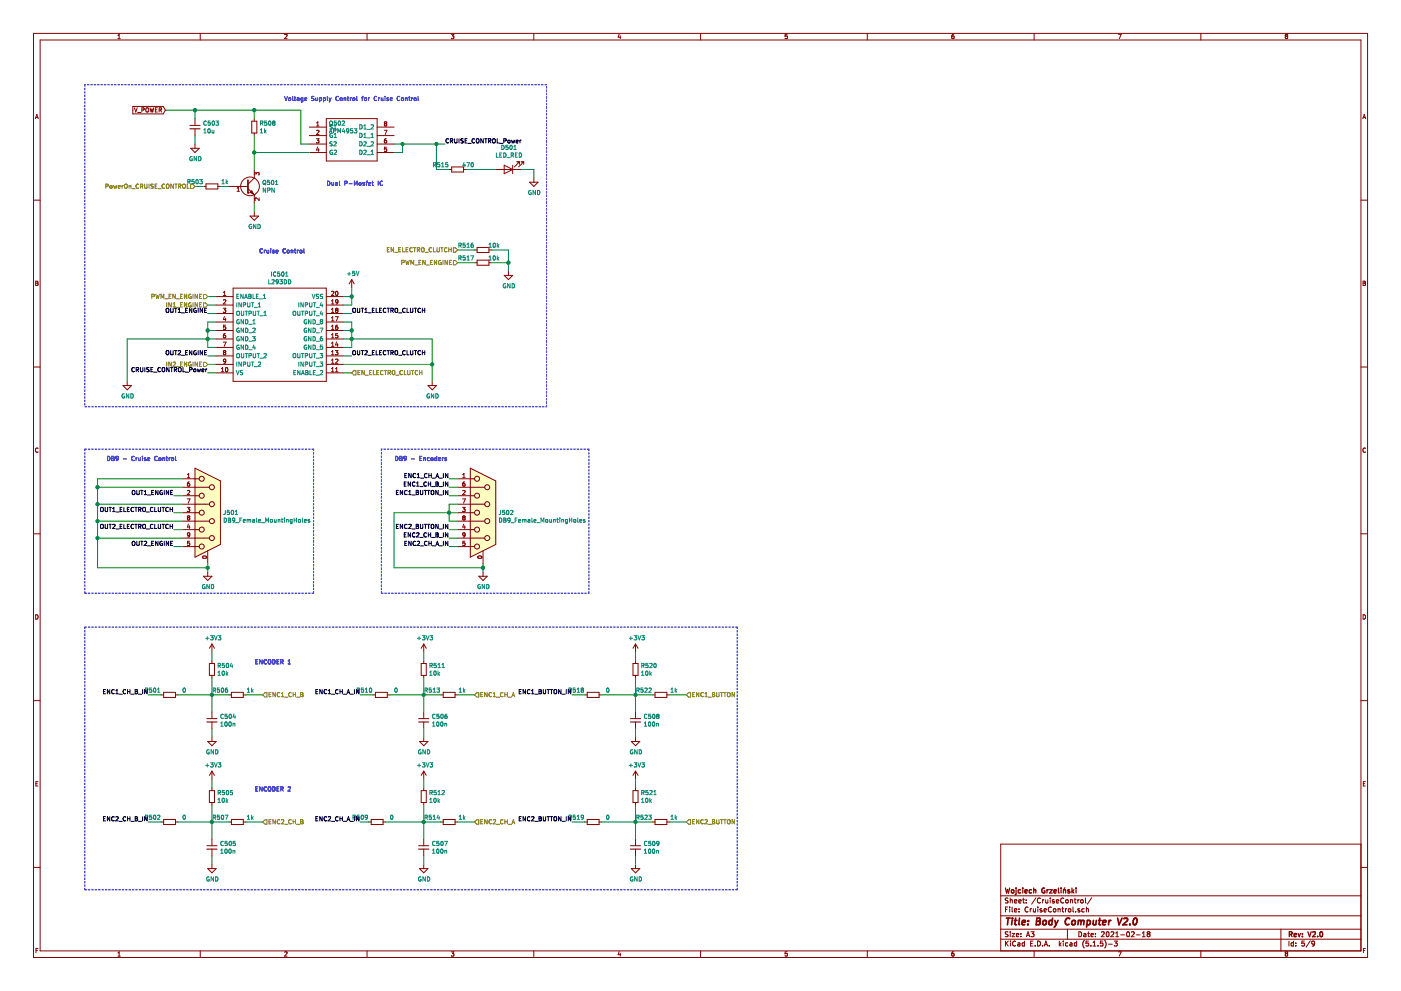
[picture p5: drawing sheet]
EESchema Schematic File Version 4
EELAYER 30 0
EELAYER END
$Descr A3 16535 11693
encoding utf-8
Sheet 5 9
Title "Body Computer V2.0"
Date "2021-02-18"
Rev "V2.0"
Comp "Wojciech Grzeliński"
Comment1 ""
Comment2 ""
Comment3 ""
Comment4 ""
$EndDescr
$Comp
L 00_MY_ELEMENTS:L293DD IC501
U 1 1
P 2550 3500
F 0 "IC501" H 3300 3765 50  0000 C CNN
F 1 "L293DD" H 3300 3674 50  0000 C CNN
F 2 "00_MY_ELEMENTS:L293DD" H 3900 3600 50  0001 L CNN
F 3 "https://www.st.com/resource/en/datasheet/l293d.pdf" H 3900 3500 50  0001 L CNN
F 4 "L293DD, Motor Driver, 4.5  36 V, 20-Pin SOIC" H 3900 3400 50  0001 L CNN "Description"
F 5 "2.65" H 3900 3300 50  0001 L CNN "Height"
F 6 "STMicroelectronics" H 3900 3200 50  0001 L CNN "Manufacturer_Name"
F 7 "L293DD" H 3900 3100 50  0001 L CNN "Manufacturer_Part_Number"
F 8 "511-L293DD" H 3900 3000 50  0001 L CNN "Mouser Part Number"
F 9 "https://www.mouser.co.uk/ProductDetail/STMicroelectronics/L293DD?qs=m4gxtLzGBzoksItTiSkcgg%3D%3D" H 3900 2900 50  0001 L CNN "Mouser Price/Stock"
F 10 "L293DD" H 3900 2800 50  0001 L CNN "Arrow Part Number"
F 11 "https://www.arrow.com/en/products/l293dd/stmicroelectronics" H 3900 2700 50  0001 L CNN "Arrow Price/Stock"
F 12 "C21610" H 2550 3500 50  0001 C CNN "LCSC"
	1    2550 3500
	1    0    0    -1  
$EndComp
Wire Wire Line
	4050 3800 4150 3800
Wire Wire Line
	4150 3800 4150 3900
Wire Wire Line
	4150 3900 4050 3900
Wire Wire Line
	4050 4000 4150 4000
Wire Wire Line
	4150 4000 4150 3900
Connection ~ 4150 3900
Wire Wire Line
	4050 4100 4150 4100
Wire Wire Line
	4150 4100 4150 4000
Connection ~ 4150 4000
Wire Wire Line
	2550 3800 2450 3800
Wire Wire Line
	2450 3800 2450 3900
Wire Wire Line
	2450 3900 2550 3900
Wire Wire Line
	2550 4000 2450 4000
Wire Wire Line
	2450 4000 2450 3900
Connection ~ 2450 3900
Wire Wire Line
	2550 4100 2450 4100
Wire Wire Line
	2450 4100 2450 4000
Connection ~ 2450 4000
Wire Wire Line
	4050 3500 4150 3500
Wire Wire Line
	4150 3500 4150 3400
$Comp
L power:+5V #PWR0509
U 1 1
P 4150 3400
F 0 "#PWR0509" H 4150 3250 50  0001 C CNN
F 1 "+5V" H 4165 3573 50  0000 C CNN
F 2 "" H 4150 3400 50  0001 C CNN
F 3 "" H 4150 3400 50  0001 C CNN
	1    4150 3400
	1    0    0    -1  
$EndComp
Wire Wire Line
	4050 3600 4150 3600
Wire Wire Line
	4050 3700 4150 3700
Wire Wire Line
	4050 4200 4150 4200
Wire Wire Line
	4050 4400 4150 4400
Wire Wire Line
	2450 4400 2550 4400
Wire Wire Line
	2450 4300 2550 4300
Wire Wire Line
	2450 4200 2550 4200
Wire Wire Line
	2450 3700 2550 3700
Wire Wire Line
	2450 3600 2550 3600
Wire Wire Line
	2450 3500 2550 3500
Text Label 2450 3700 2    50   ~ 0
OUT1_ENGINE
Text Label 2450 4200 2    50   ~ 0
OUT2_ENGINE
Text Label 4150 3700 0    50   ~ 0
OUT1_ELECTRO_CLUTCH
Text Label 4150 4200 0    50   ~ 0
OUT2_ELECTRO_CLUTCH
Wire Wire Line
	4150 3600 4150 3500
Connection ~ 4150 3500
Wire Wire Line
	5100 4000 4150 4000
Wire Wire Line
	5100 4000 5100 4300
Wire Wire Line
	4050 4300 5100 4300
Connection ~ 5100 4300
Wire Wire Line
	5100 4300 5100 4500
Wire Wire Line
	1500 4000 1500 4500
$Comp
L power:GND #PWR0514
U 1 1
P 5100 4500
F 0 "#PWR0514" H 5100 4250 50  0001 C CNN
F 1 "GND" H 5105 4327 50  0000 C CNN
F 2 "" H 5100 4500 50  0001 C CNN
F 3 "" H 5100 4500 50  0001 C CNN
	1    5100 4500
	1    0    0    -1  
$EndComp
$Comp
L power:GND #PWR0501
U 1 1
P 1500 4500
F 0 "#PWR0501" H 1500 4250 50  0001 C CNN
F 1 "GND" H 1505 4327 50  0000 C CNN
F 2 "" H 1500 4500 50  0001 C CNN
F 3 "" H 1500 4500 50  0001 C CNN
	1    1500 4500
	1    0    0    -1  
$EndComp
Wire Wire Line
	2300 1400 2300 1300
Wire Wire Line
	2300 1300 1950 1300
Wire Wire Line
	2300 1700 2300 1600
$Comp
L power:GND #PWR?
U 1 1
P 2300 1700
AR Path="/60EBB99E/618C92D5" Ref="#PWR?"  Part="1" 
AR Path="/602025D1/618C92D5" Ref="#PWR?"  Part="1" 
AR Path="/60482FFF/618C92D5" Ref="#PWR?"  Part="1" 
AR Path="/61744C84/618C92D5" Ref="#PWR0502"  Part="1" 
F 0 "#PWR0502" H 2300 1450 50  0001 C CNN
F 1 "GND" H 2305 1527 50  0000 C CNN
F 2 "" H 2300 1700 50  0001 C CNN
F 3 "" H 2300 1700 50  0001 C CNN
	1    2300 1700
	1    0    0    -1  
$EndComp
$Comp
L Device:Q_NPN_BEC Q?
U 1 1
P 2900 2200
AR Path="/602025D1/618C92FA" Ref="Q?"  Part="1" 
AR Path="/60482FFF/618C92FA" Ref="Q?"  Part="1" 
AR Path="/61744C84/618C92FA" Ref="Q501"  Part="1" 
F 0 "Q501" H 3091 2246 50  0000 L CNN
F 1 "NPN" H 3091 2155 50  0000 L CNN
F 2 "Package_TO_SOT_SMD:SOT-23" H 3100 2300 50  0001 C CNN
F 3 "https://datasheet.lcsc.com/szlcsc/Changjiang-Electronics-Tech-CJ-SS8050_C2150.pdf" H 2900 2200 50  0001 C CNN
F 4 "C2150" H 2900 2200 50  0001 C CNN "LCSC"
	1    2900 2200
	1    0    0    -1  
$EndComp
Wire Wire Line
	5150 1700 5250 1700
$Comp
L Device:R_Small R?
U 1 1
P 2500 2200
AR Path="/5FAC00ED/618C9303" Ref="R?"  Part="1" 
AR Path="/60EBB99E/618C9303" Ref="R?"  Part="1" 
AR Path="/602025D1/618C9303" Ref="R?"  Part="1" 
AR Path="/60482FFF/618C9303" Ref="R?"  Part="1" 
AR Path="/61744C84/618C9303" Ref="R503"  Part="1" 
F 0 "R503" V 2550 2300 50  0000 L CNN
F 1 "1k" V 2550 2000 50  0000 L CNN
F 2 "Resistor_SMD:R_0402_1005Metric" H 2500 2200 50  0001 C CNN
F 3 "~" H 2500 2200 50  0001 C CNN
	1    2500 2200
	0    -1   -1   0   
$EndComp
Wire Wire Line
	2400 2200 2300 2200
Wire Wire Line
	3000 2400 3000 2500
$Comp
L power:GND #PWR?
U 1 1
P 3000 2500
AR Path="/60EBB99E/618C930B" Ref="#PWR?"  Part="1" 
AR Path="/602025D1/618C930B" Ref="#PWR?"  Part="1" 
AR Path="/60482FFF/618C930B" Ref="#PWR?"  Part="1" 
AR Path="/61744C84/618C930B" Ref="#PWR0508"  Part="1" 
F 0 "#PWR0508" H 3000 2250 50  0001 C CNN
F 1 "GND" H 3005 2327 50  0000 C CNN
F 2 "" H 3000 2500 50  0001 C CNN
F 3 "" H 3000 2500 50  0001 C CNN
	1    3000 2500
	1    0    0    -1  
$EndComp
Text Label 5250 1700 0    50   ~ 0
CRUISE_CONTROL_Power
Text HLabel 2300 2200 0    50   Input ~ 0
PowerOn_CRUISE_CONTROL
$Comp
L Device:LED D?
U 1 1
P 6000 2000
AR Path="/602025D1/618C9313" Ref="D?"  Part="1" 
AR Path="/60482FFF/618C9313" Ref="D?"  Part="1" 
AR Path="/61744C84/618C9313" Ref="D501"  Part="1" 
F 0 "D501" H 5993 1745 50  0000 C CNN
F 1 "LED_RED" H 5993 1836 50  0000 C CNN
F 2 "LED_SMD:LED_0603_1608Metric" H 6000 2000 50  0001 C CNN
F 3 "~" H 6000 2000 50  0001 C CNN
	1    6000 2000
	-1   0    0    1   
$EndComp
$Comp
L Device:R_Small R?
U 1 1
P 5400 2000
AR Path="/5FAC00ED/618C9319" Ref="R?"  Part="1" 
AR Path="/60EBB99E/618C9319" Ref="R?"  Part="1" 
AR Path="/602025D1/618C9319" Ref="R?"  Part="1" 
AR Path="/60482FFF/618C9319" Ref="R?"  Part="1" 
AR Path="/61744C84/618C9319" Ref="R515"  Part="1" 
F 0 "R515" V 5450 2100 50  0000 L CNN
F 1 "470" V 5450 1800 50  0000 L CNN
F 2 "Resistor_SMD:R_0402_1005Metric" H 5400 2000 50  0001 C CNN
F 3 "~" H 5400 2000 50  0001 C CNN
	1    5400 2000
	0    -1   -1   0   
$EndComp
Wire Wire Line
	2600 2200 2700 2200
Wire Wire Line
	5300 2000 5150 2000
$Comp
L power:GND #PWR?
U 1 1
P 6300 2100
AR Path="/60EBB99E/618C9322" Ref="#PWR?"  Part="1" 
AR Path="/602025D1/618C9322" Ref="#PWR?"  Part="1" 
AR Path="/60482FFF/618C9322" Ref="#PWR?"  Part="1" 
AR Path="/61744C84/618C9322" Ref="#PWR0517"  Part="1" 
F 0 "#PWR0517" H 6300 1850 50  0001 C CNN
F 1 "GND" H 6305 1927 50  0000 C CNN
F 2 "" H 6300 2100 50  0001 C CNN
F 3 "" H 6300 2100 50  0001 C CNN
	1    6300 2100
	1    0    0    -1  
$EndComp
Wire Wire Line
	6300 2000 6300 2100
Wire Wire Line
	6300 2000 6150 2000
Text Notes 3350 1200 0    50   ~ 0
Voltage Supply Control for Cruise Control
Wire Wire Line
	5150 1700 5150 2000
Wire Wire Line
	5500 2000 5850 2000
Text Notes 3050 3000 0    50   ~ 10
Cruise Control
$Comp
L 00_MY_ELEMENTS:APM4953 Q502
U 1 1
P 3650 1500
F 0 "Q502" H 3878 1546 50  0000 L CNN
F 1 "APM4953" H 3878 1455 50  0000 L CNN
F 2 "Package_SO:SOP-8_3.76x4.96mm_P1.27mm" H 4500 1600 50  0001 L CNN
F 3 "https://datasheet.lcsc.com/szlcsc/Anpec-Elec-APM4953KC-TRG_C20897.pdf" H 4500 1500 50  0001 L CNN
F 4 "P-Channel Enhancement Mode Power MOSFET" H 4500 1400 50  0001 L CNN "Description"
F 5 "1.75" H 4500 1300 50  0001 L CNN "Height"
F 6 "Guangdong Hottech" H 4500 1200 50  0001 L CNN "Manufacturer_Name"
F 7 "APM4953" H 4500 1100 50  0001 L CNN "Manufacturer_Part_Number"
F 8 "" H 4500 1000 50  0001 L CNN "Mouser Part Number"
F 9 "" H 4500 900 50  0001 L CNN "Mouser Price/Stock"
F 10 "" H 4500 800 50  0001 L CNN "Arrow Part Number"
F 11 "" H 4500 700 50  0001 L CNN "Arrow Price/Stock"
F 12 "C20897" H 3650 1500 50  0001 C CNN "LCSC"
	1    3650 1500
	1    0    0    -1  
$EndComp
Wire Wire Line
	5150 1700 4750 1700
Connection ~ 5150 1700
Wire Wire Line
	4650 1800 4750 1800
Wire Wire Line
	4750 1800 4750 1700
Connection ~ 4750 1700
Wire Wire Line
	4750 1700 4650 1700
Connection ~ 2300 1300
Text Label 2450 4400 2    50   ~ 0
CRUISE_CONTROL_Power
Wire Wire Line
	1500 4000 2450 4000
$Comp
L Device:C_Small C?
U 1 1
P 2300 1500
AR Path="/5FAC00ED/61A76F14" Ref="C?"  Part="1" 
AR Path="/60EBB99E/61A76F14" Ref="C?"  Part="1" 
AR Path="/61744C84/61A76F14" Ref="C503"  Part="1" 
F 0 "C503" H 2392 1546 50  0000 L CNN
F 1 "10u" H 2392 1455 50  0000 L CNN
F 2 "Capacitor_SMD:C_0805_2012Metric" H 2300 1500 50  0001 C CNN
F 3 "https://datasheet.lcsc.com/szlcsc/Samsung-Electro-Mechanics-CL21A106KAYNNNE_C15850.pdf" H 2300 1500 50  0001 C CNN
F 4 "C15850" H 2300 1500 50  0001 C CNN "LCSC"
	1    2300 1500
	1    0    0    -1  
$EndComp
Wire Notes Line
	1000 1000 1000 4800
Wire Notes Line
	1000 4800 6450 4800
Wire Notes Line
	6450 4800 6450 1000
Wire Notes Line
	6450 1000 1000 1000
Text Notes 3850 2200 0    50   ~ 0
Dual P-Mosfet IC
Text HLabel 2450 3500 0    50   Input ~ 0
PWM_EN_ENGINE
Text HLabel 2450 3600 0    50   Input ~ 0
IN1_ENGINE
Text HLabel 2450 4300 0    50   Input ~ 0
IN2_ENGINE
Text HLabel 4150 4400 2    50   Input ~ 0
EN_ELECTRO_CLUTCH
$Comp
L Connector:DB9_Female_MountingHoles J501
U 1 1
P 2450 6050
F 0 "J501" H 2630 6052 50  0000 L CNN
F 1 "DB9_Female_MountingHoles" H 2630 5961 50  0000 L CNN
F 2 "Connector_Dsub:DSUB-9_Female_Horizontal_P2.77x2.84mm_EdgePinOffset7.70mm_Housed_MountingHolesOffset9.12mm" H 2450 6050 50  0001 C CNN
F 3 "https://pl.aliexpress.com/item/32972036701.html?spm=a2g0s.9042311.0.0.6c0e4c4d9D3RB7" H 2450 6050 50  0001 C CNN
	1    2450 6050
	1    0    0    -1  
$EndComp
Text GLabel 1950 1300 0    50   Input ~ 0
V_POWER
$Comp
L power:GND #PWR?
U 1 1
P 2450 6750
AR Path="/60EBB99E/61B0A304" Ref="#PWR?"  Part="1" 
AR Path="/602025D1/61B0A304" Ref="#PWR?"  Part="1" 
AR Path="/60482FFF/61B0A304" Ref="#PWR?"  Part="1" 
AR Path="/61744C84/61B0A304" Ref="#PWR0503"  Part="1" 
F 0 "#PWR0503" H 2450 6500 50  0001 C CNN
F 1 "GND" H 2455 6577 50  0000 C CNN
F 2 "" H 2450 6750 50  0001 C CNN
F 3 "" H 2450 6750 50  0001 C CNN
	1    2450 6750
	1    0    0    -1  
$EndComp
Wire Wire Line
	2450 6750 2450 6700
Text Label 2050 6050 2    50   ~ 0
OUT1_ELECTRO_CLUTCH
Text Label 2050 6450 2    50   ~ 0
OUT2_ENGINE
Wire Wire Line
	2450 6700 1150 6700
Connection ~ 2450 6700
Wire Wire Line
	2450 6700 2450 6650
Text HLabel 5400 2950 0    50   Input ~ 0
EN_ELECTRO_CLUTCH
$Comp
L Device:R_Small R?
U 1 1
P 5700 2950
AR Path="/5FAC00ED/61B2D718" Ref="R?"  Part="1" 
AR Path="/60EBB99E/61B2D718" Ref="R?"  Part="1" 
AR Path="/602025D1/61B2D718" Ref="R?"  Part="1" 
AR Path="/60482FFF/61B2D718" Ref="R?"  Part="1" 
AR Path="/61744C84/61B2D718" Ref="R516"  Part="1" 
F 0 "R516" V 5750 3050 50  0000 L CNN
F 1 "10k" V 5750 2750 50  0000 L CNN
F 2 "Resistor_SMD:R_0402_1005Metric" H 5700 2950 50  0001 C CNN
F 3 "~" H 5700 2950 50  0001 C CNN
	1    5700 2950
	0    -1   -1   0   
$EndComp
$Comp
L Device:R_Small R?
U 1 1
P 5700 3100
AR Path="/5FAC00ED/61B2F5A7" Ref="R?"  Part="1" 
AR Path="/60EBB99E/61B2F5A7" Ref="R?"  Part="1" 
AR Path="/602025D1/61B2F5A7" Ref="R?"  Part="1" 
AR Path="/60482FFF/61B2F5A7" Ref="R?"  Part="1" 
AR Path="/61744C84/61B2F5A7" Ref="R517"  Part="1" 
F 0 "R517" V 5750 3200 50  0000 L CNN
F 1 "10k" V 5750 2900 50  0000 L CNN
F 2 "Resistor_SMD:R_0402_1005Metric" H 5700 3100 50  0001 C CNN
F 3 "~" H 5700 3100 50  0001 C CNN
	1    5700 3100
	0    -1   -1   0   
$EndComp
$Comp
L power:GND #PWR?
U 1 1
P 6000 3200
AR Path="/60EBB99E/61B314B4" Ref="#PWR?"  Part="1" 
AR Path="/602025D1/61B314B4" Ref="#PWR?"  Part="1" 
AR Path="/60482FFF/61B314B4" Ref="#PWR?"  Part="1" 
AR Path="/61744C84/61B314B4" Ref="#PWR0516"  Part="1" 
F 0 "#PWR0516" H 6000 2950 50  0001 C CNN
F 1 "GND" H 6005 3027 50  0000 C CNN
F 2 "" H 6000 3200 50  0001 C CNN
F 3 "" H 6000 3200 50  0001 C CNN
	1    6000 3200
	1    0    0    -1  
$EndComp
Wire Wire Line
	6000 3100 6000 3200
Wire Wire Line
	6000 3100 5800 3100
Wire Wire Line
	6000 3100 6000 2950
Wire Wire Line
	6000 2950 5800 2950
Connection ~ 6000 3100
Wire Wire Line
	5600 2950 5400 2950
Wire Wire Line
	5400 3100 5600 3100
$Comp
L Device:C_Small C?
U 1 1
P 2500 8500
AR Path="/5FAC00ED/61B3EB2D" Ref="C?"  Part="1" 
AR Path="/60EBB99E/61B3EB2D" Ref="C?"  Part="1" 
AR Path="/602025D1/61B3EB2D" Ref="C?"  Part="1" 
AR Path="/60482FFF/61B3EB2D" Ref="C?"  Part="1" 
AR Path="/61744C84/61B3EB2D" Ref="C504"  Part="1" 
F 0 "C504" H 2592 8546 50  0000 L CNN
F 1 "100n" H 2592 8455 50  0000 L CNN
F 2 "Capacitor_SMD:C_0402_1005Metric" H 2500 8500 50  0001 C CNN
F 3 "~" H 2500 8500 50  0001 C CNN
	1    2500 8500
	1    0    0    -1  
$EndComp
$Comp
L Device:R_Small R504
U 1 1
P 2500 7900
F 0 "R504" H 2559 7946 50  0000 L CNN
F 1 "10k" H 2559 7855 50  0000 L CNN
F 2 "Resistor_SMD:R_0402_1005Metric" H 2500 7900 50  0001 C CNN
F 3 "~" H 2500 7900 50  0001 C CNN
	1    2500 7900
	1    0    0    -1  
$EndComp
Wire Wire Line
	2500 8000 2500 8200
Wire Wire Line
	2500 8200 2700 8200
Connection ~ 2500 8200
$Comp
L Device:R_Small R?
U 1 1
P 2800 8200
AR Path="/5FAC00ED/61B508E3" Ref="R?"  Part="1" 
AR Path="/60EBB99E/61B508E3" Ref="R?"  Part="1" 
AR Path="/602025D1/61B508E3" Ref="R?"  Part="1" 
AR Path="/60482FFF/61B508E3" Ref="R?"  Part="1" 
AR Path="/61744C84/61B508E3" Ref="R506"  Part="1" 
F 0 "R506" V 2850 8300 50  0000 L CNN
F 1 "1k" V 2850 8000 50  0000 L CNN
F 2 "Resistor_SMD:R_0402_1005Metric" H 2800 8200 50  0001 C CNN
F 3 "~" H 2800 8200 50  0001 C CNN
	1    2800 8200
	0    -1   -1   0   
$EndComp
Wire Wire Line
	2500 8400 2500 8200
$Comp
L power:+3V3 #PWR0504
U 1 1
P 2500 7700
F 0 "#PWR0504" H 2500 7550 50  0001 C CNN
F 1 "+3V3" H 2515 7873 50  0000 C CNN
F 2 "" H 2500 7700 50  0001 C CNN
F 3 "" H 2500 7700 50  0001 C CNN
	1    2500 7700
	1    0    0    -1  
$EndComp
Wire Wire Line
	2500 7700 2500 7800
$Comp
L power:GND #PWR?
U 1 1
P 2500 8700
AR Path="/60EBB99E/61B5DDDC" Ref="#PWR?"  Part="1" 
AR Path="/602025D1/61B5DDDC" Ref="#PWR?"  Part="1" 
AR Path="/60482FFF/61B5DDDC" Ref="#PWR?"  Part="1" 
AR Path="/61744C84/61B5DDDC" Ref="#PWR0505"  Part="1" 
F 0 "#PWR0505" H 2500 8450 50  0001 C CNN
F 1 "GND" H 2505 8527 50  0000 C CNN
F 2 "" H 2500 8700 50  0001 C CNN
F 3 "" H 2500 8700 50  0001 C CNN
	1    2500 8700
	1    0    0    -1  
$EndComp
Wire Wire Line
	2500 8700 2500 8600
Text HLabel 8100 8200 2    50   Input ~ 0
ENC1_BUTTON
Wire Wire Line
	3100 8200 2900 8200
Text Label 6750 8200 2    50   ~ 0
ENC1_BUTTON_IN
$Comp
L Device:C_Small C?
U 1 1
P 5000 8500
AR Path="/5FAC00ED/61B7B590" Ref="C?"  Part="1" 
AR Path="/60EBB99E/61B7B590" Ref="C?"  Part="1" 
AR Path="/602025D1/61B7B590" Ref="C?"  Part="1" 
AR Path="/60482FFF/61B7B590" Ref="C?"  Part="1" 
AR Path="/61744C84/61B7B590" Ref="C506"  Part="1" 
F 0 "C506" H 5092 8546 50  0000 L CNN
F 1 "100n" H 5092 8455 50  0000 L CNN
F 2 "Capacitor_SMD:C_0402_1005Metric" H 5000 8500 50  0001 C CNN
F 3 "~" H 5000 8500 50  0001 C CNN
	1    5000 8500
	1    0    0    -1  
$EndComp
$Comp
L Device:R_Small R511
U 1 1
P 5000 7900
F 0 "R511" H 5059 7946 50  0000 L CNN
F 1 "10k" H 5059 7855 50  0000 L CNN
F 2 "Resistor_SMD:R_0402_1005Metric" H 5000 7900 50  0001 C CNN
F 3 "~" H 5000 7900 50  0001 C CNN
	1    5000 7900
	1    0    0    -1  
$EndComp
Wire Wire Line
	5000 8000 5000 8200
Wire Wire Line
	5000 8200 5200 8200
Connection ~ 5000 8200
$Comp
L Device:R_Small R?
U 1 1
P 5300 8200
AR Path="/5FAC00ED/61B7B5A0" Ref="R?"  Part="1" 
AR Path="/60EBB99E/61B7B5A0" Ref="R?"  Part="1" 
AR Path="/602025D1/61B7B5A0" Ref="R?"  Part="1" 
AR Path="/60482FFF/61B7B5A0" Ref="R?"  Part="1" 
AR Path="/61744C84/61B7B5A0" Ref="R513"  Part="1" 
F 0 "R513" V 5350 8300 50  0000 L CNN
F 1 "1k" V 5350 8000 50  0000 L CNN
F 2 "Resistor_SMD:R_0402_1005Metric" H 5300 8200 50  0001 C CNN
F 3 "~" H 5300 8200 50  0001 C CNN
	1    5300 8200
	0    -1   -1   0   
$EndComp
Wire Wire Line
	5000 8400 5000 8200
$Comp
L power:+3V3 #PWR0510
U 1 1
P 5000 7700
F 0 "#PWR0510" H 5000 7550 50  0001 C CNN
F 1 "+3V3" H 5015 7873 50  0000 C CNN
F 2 "" H 5000 7700 50  0001 C CNN
F 3 "" H 5000 7700 50  0001 C CNN
	1    5000 7700
	1    0    0    -1  
$EndComp
Wire Wire Line
	5000 7700 5000 7800
$Comp
L power:GND #PWR?
U 1 1
P 5000 8700
AR Path="/60EBB99E/61B7B5AE" Ref="#PWR?"  Part="1" 
AR Path="/602025D1/61B7B5AE" Ref="#PWR?"  Part="1" 
AR Path="/60482FFF/61B7B5AE" Ref="#PWR?"  Part="1" 
AR Path="/61744C84/61B7B5AE" Ref="#PWR0511"  Part="1" 
F 0 "#PWR0511" H 5000 8450 50  0001 C CNN
F 1 "GND" H 5005 8527 50  0000 C CNN
F 2 "" H 5000 8700 50  0001 C CNN
F 3 "" H 5000 8700 50  0001 C CNN
	1    5000 8700
	1    0    0    -1  
$EndComp
Wire Wire Line
	5000 8700 5000 8600
Text HLabel 5600 8200 2    50   Input ~ 0
ENC1_CH_A
Wire Wire Line
	5600 8200 5400 8200
Text Label 5300 5650 2    50   ~ 0
ENC1_CH_A_IN
$Comp
L Device:C_Small C?
U 1 1
P 7500 8500
AR Path="/5FAC00ED/61B80EEA" Ref="C?"  Part="1" 
AR Path="/60EBB99E/61B80EEA" Ref="C?"  Part="1" 
AR Path="/602025D1/61B80EEA" Ref="C?"  Part="1" 
AR Path="/60482FFF/61B80EEA" Ref="C?"  Part="1" 
AR Path="/61744C84/61B80EEA" Ref="C508"  Part="1" 
F 0 "C508" H 7592 8546 50  0000 L CNN
F 1 "100n" H 7592 8455 50  0000 L CNN
F 2 "Capacitor_SMD:C_0402_1005Metric" H 7500 8500 50  0001 C CNN
F 3 "~" H 7500 8500 50  0001 C CNN
	1    7500 8500
	1    0    0    -1  
$EndComp
$Comp
L Device:R_Small R520
U 1 1
P 7500 7900
F 0 "R520" H 7559 7946 50  0000 L CNN
F 1 "10k" H 7559 7855 50  0000 L CNN
F 2 "Resistor_SMD:R_0402_1005Metric" H 7500 7900 50  0001 C CNN
F 3 "~" H 7500 7900 50  0001 C CNN
	1    7500 7900
	1    0    0    -1  
$EndComp
Wire Wire Line
	7500 8000 7500 8200
Wire Wire Line
	7500 8200 7700 8200
Connection ~ 7500 8200
$Comp
L Device:R_Small R?
U 1 1
P 7800 8200
AR Path="/5FAC00ED/61B80EFA" Ref="R?"  Part="1" 
AR Path="/60EBB99E/61B80EFA" Ref="R?"  Part="1" 
AR Path="/602025D1/61B80EFA" Ref="R?"  Part="1" 
AR Path="/60482FFF/61B80EFA" Ref="R?"  Part="1" 
AR Path="/61744C84/61B80EFA" Ref="R522"  Part="1" 
F 0 "R522" V 7850 8300 50  0000 L CNN
F 1 "1k" V 7850 8000 50  0000 L CNN
F 2 "Resistor_SMD:R_0402_1005Metric" H 7800 8200 50  0001 C CNN
F 3 "~" H 7800 8200 50  0001 C CNN
	1    7800 8200
	0    -1   -1   0   
$EndComp
Wire Wire Line
	7500 8400 7500 8200
$Comp
L power:+3V3 #PWR0518
U 1 1
P 7500 7700
F 0 "#PWR0518" H 7500 7550 50  0001 C CNN
F 1 "+3V3" H 7515 7873 50  0000 C CNN
F 2 "" H 7500 7700 50  0001 C CNN
F 3 "" H 7500 7700 50  0001 C CNN
	1    7500 7700
	1    0    0    -1  
$EndComp
Wire Wire Line
	7500 7700 7500 7800
$Comp
L power:GND #PWR?
U 1 1
P 7500 8700
AR Path="/60EBB99E/61B80F08" Ref="#PWR?"  Part="1" 
AR Path="/602025D1/61B80F08" Ref="#PWR?"  Part="1" 
AR Path="/60482FFF/61B80F08" Ref="#PWR?"  Part="1" 
AR Path="/61744C84/61B80F08" Ref="#PWR0519"  Part="1" 
F 0 "#PWR0519" H 7500 8450 50  0001 C CNN
F 1 "GND" H 7505 8527 50  0000 C CNN
F 2 "" H 7500 8700 50  0001 C CNN
F 3 "" H 7500 8700 50  0001 C CNN
	1    7500 8700
	1    0    0    -1  
$EndComp
Wire Wire Line
	7500 8700 7500 8600
Text HLabel 3100 8200 2    50   Input ~ 0
ENC1_CH_B
Wire Wire Line
	8100 8200 7900 8200
Text Label 1750 8200 2    50   ~ 0
ENC1_CH_B_IN
$Comp
L Device:C_Small C?
U 1 1
P 2500 10000
AR Path="/5FAC00ED/61B95388" Ref="C?"  Part="1" 
AR Path="/60EBB99E/61B95388" Ref="C?"  Part="1" 
AR Path="/602025D1/61B95388" Ref="C?"  Part="1" 
AR Path="/60482FFF/61B95388" Ref="C?"  Part="1" 
AR Path="/61744C84/61B95388" Ref="C505"  Part="1" 
F 0 "C505" H 2592 10046 50  0000 L CNN
F 1 "100n" H 2592 9955 50  0000 L CNN
F 2 "Capacitor_SMD:C_0402_1005Metric" H 2500 10000 50  0001 C CNN
F 3 "~" H 2500 10000 50  0001 C CNN
	1    2500 10000
	1    0    0    -1  
$EndComp
$Comp
L Device:R_Small R505
U 1 1
P 2500 9400
F 0 "R505" H 2559 9446 50  0000 L CNN
F 1 "10k" H 2559 9355 50  0000 L CNN
F 2 "Resistor_SMD:R_0402_1005Metric" H 2500 9400 50  0001 C CNN
F 3 "~" H 2500 9400 50  0001 C CNN
	1    2500 9400
	1    0    0    -1  
$EndComp
Wire Wire Line
	2500 9500 2500 9700
Wire Wire Line
	2500 9700 2700 9700
Connection ~ 2500 9700
$Comp
L Device:R_Small R?
U 1 1
P 2800 9700
AR Path="/5FAC00ED/61B95398" Ref="R?"  Part="1" 
AR Path="/60EBB99E/61B95398" Ref="R?"  Part="1" 
AR Path="/602025D1/61B95398" Ref="R?"  Part="1" 
AR Path="/60482FFF/61B95398" Ref="R?"  Part="1" 
AR Path="/61744C84/61B95398" Ref="R507"  Part="1" 
F 0 "R507" V 2850 9800 50  0000 L CNN
F 1 "1k" V 2850 9500 50  0000 L CNN
F 2 "Resistor_SMD:R_0402_1005Metric" H 2800 9700 50  0001 C CNN
F 3 "~" H 2800 9700 50  0001 C CNN
	1    2800 9700
	0    -1   -1   0   
$EndComp
Wire Wire Line
	2500 9900 2500 9700
$Comp
L power:+3V3 #PWR0506
U 1 1
P 2500 9200
F 0 "#PWR0506" H 2500 9050 50  0001 C CNN
F 1 "+3V3" H 2515 9373 50  0000 C CNN
F 2 "" H 2500 9200 50  0001 C CNN
F 3 "" H 2500 9200 50  0001 C CNN
	1    2500 9200
	1    0    0    -1  
$EndComp
Wire Wire Line
	2500 9200 2500 9300
$Comp
L power:GND #PWR?
U 1 1
P 2500 10200
AR Path="/60EBB99E/61B953A6" Ref="#PWR?"  Part="1" 
AR Path="/602025D1/61B953A6" Ref="#PWR?"  Part="1" 
AR Path="/60482FFF/61B953A6" Ref="#PWR?"  Part="1" 
AR Path="/61744C84/61B953A6" Ref="#PWR0507"  Part="1" 
F 0 "#PWR0507" H 2500 9950 50  0001 C CNN
F 1 "GND" H 2505 10027 50  0000 C CNN
F 2 "" H 2500 10200 50  0001 C CNN
F 3 "" H 2500 10200 50  0001 C CNN
	1    2500 10200
	1    0    0    -1  
$EndComp
Wire Wire Line
	2500 10200 2500 10100
Text HLabel 8100 9700 2    50   Input ~ 0
ENC2_BUTTON
Wire Wire Line
	3100 9700 2900 9700
Text Label 6750 9700 2    50   ~ 0
ENC2_BUTTON_IN
$Comp
L Device:C_Small C?
U 1 1
P 5000 10000
AR Path="/5FAC00ED/61B953B0" Ref="C?"  Part="1" 
AR Path="/60EBB99E/61B953B0" Ref="C?"  Part="1" 
AR Path="/602025D1/61B953B0" Ref="C?"  Part="1" 
AR Path="/60482FFF/61B953B0" Ref="C?"  Part="1" 
AR Path="/61744C84/61B953B0" Ref="C507"  Part="1" 
F 0 "C507" H 5092 10046 50  0000 L CNN
F 1 "100n" H 5092 9955 50  0000 L CNN
F 2 "Capacitor_SMD:C_0402_1005Metric" H 5000 10000 50  0001 C CNN
F 3 "~" H 5000 10000 50  0001 C CNN
	1    5000 10000
	1    0    0    -1  
$EndComp
$Comp
L Device:R_Small R512
U 1 1
P 5000 9400
F 0 "R512" H 5059 9446 50  0000 L CNN
F 1 "10k" H 5059 9355 50  0000 L CNN
F 2 "Resistor_SMD:R_0402_1005Metric" H 5000 9400 50  0001 C CNN
F 3 "~" H 5000 9400 50  0001 C CNN
	1    5000 9400
	1    0    0    -1  
$EndComp
Wire Wire Line
	5000 9500 5000 9700
Wire Wire Line
	5000 9700 5200 9700
Connection ~ 5000 9700
$Comp
L Device:R_Small R?
U 1 1
P 5300 9700
AR Path="/5FAC00ED/61B953C0" Ref="R?"  Part="1" 
AR Path="/60EBB99E/61B953C0" Ref="R?"  Part="1" 
AR Path="/602025D1/61B953C0" Ref="R?"  Part="1" 
AR Path="/60482FFF/61B953C0" Ref="R?"  Part="1" 
AR Path="/61744C84/61B953C0" Ref="R514"  Part="1" 
F 0 "R514" V 5350 9800 50  0000 L CNN
F 1 "1k" V 5350 9500 50  0000 L CNN
F 2 "Resistor_SMD:R_0402_1005Metric" H 5300 9700 50  0001 C CNN
F 3 "~" H 5300 9700 50  0001 C CNN
	1    5300 9700
	0    -1   -1   0   
$EndComp
Wire Wire Line
	5000 9900 5000 9700
$Comp
L power:+3V3 #PWR0512
U 1 1
P 5000 9200
F 0 "#PWR0512" H 5000 9050 50  0001 C CNN
F 1 "+3V3" H 5015 9373 50  0000 C CNN
F 2 "" H 5000 9200 50  0001 C CNN
F 3 "" H 5000 9200 50  0001 C CNN
	1    5000 9200
	1    0    0    -1  
$EndComp
Wire Wire Line
	5000 9200 5000 9300
$Comp
L power:GND #PWR?
U 1 1
P 5000 10200
AR Path="/60EBB99E/61B953CE" Ref="#PWR?"  Part="1" 
AR Path="/602025D1/61B953CE" Ref="#PWR?"  Part="1" 
AR Path="/60482FFF/61B953CE" Ref="#PWR?"  Part="1" 
AR Path="/61744C84/61B953CE" Ref="#PWR0513"  Part="1" 
F 0 "#PWR0513" H 5000 9950 50  0001 C CNN
F 1 "GND" H 5005 10027 50  0000 C CNN
F 2 "" H 5000 10200 50  0001 C CNN
F 3 "" H 5000 10200 50  0001 C CNN
	1    5000 10200
	1    0    0    -1  
$EndComp
Wire Wire Line
	5000 10200 5000 10100
Text HLabel 5600 9700 2    50   Input ~ 0
ENC2_CH_A
Wire Wire Line
	5600 9700 5400 9700
Text Label 4250 9700 2    50   ~ 0
ENC2_CH_A_IN
$Comp
L Device:C_Small C?
U 1 1
P 7500 10000
AR Path="/5FAC00ED/61B953D8" Ref="C?"  Part="1" 
AR Path="/60EBB99E/61B953D8" Ref="C?"  Part="1" 
AR Path="/602025D1/61B953D8" Ref="C?"  Part="1" 
AR Path="/60482FFF/61B953D8" Ref="C?"  Part="1" 
AR Path="/61744C84/61B953D8" Ref="C509"  Part="1" 
F 0 "C509" H 7592 10046 50  0000 L CNN
F 1 "100n" H 7592 9955 50  0000 L CNN
F 2 "Capacitor_SMD:C_0402_1005Metric" H 7500 10000 50  0001 C CNN
F 3 "~" H 7500 10000 50  0001 C CNN
	1    7500 10000
	1    0    0    -1  
$EndComp
$Comp
L Device:R_Small R521
U 1 1
P 7500 9400
F 0 "R521" H 7559 9446 50  0000 L CNN
F 1 "10k" H 7559 9355 50  0000 L CNN
F 2 "Resistor_SMD:R_0402_1005Metric" H 7500 9400 50  0001 C CNN
F 3 "~" H 7500 9400 50  0001 C CNN
	1    7500 9400
	1    0    0    -1  
$EndComp
Wire Wire Line
	7500 9500 7500 9700
Wire Wire Line
	7500 9700 7700 9700
Connection ~ 7500 9700
$Comp
L Device:R_Small R?
U 1 1
P 7800 9700
AR Path="/5FAC00ED/61B953E8" Ref="R?"  Part="1" 
AR Path="/60EBB99E/61B953E8" Ref="R?"  Part="1" 
AR Path="/602025D1/61B953E8" Ref="R?"  Part="1" 
AR Path="/60482FFF/61B953E8" Ref="R?"  Part="1" 
AR Path="/61744C84/61B953E8" Ref="R523"  Part="1" 
F 0 "R523" V 7850 9800 50  0000 L CNN
F 1 "1k" V 7850 9500 50  0000 L CNN
F 2 "Resistor_SMD:R_0402_1005Metric" H 7800 9700 50  0001 C CNN
F 3 "~" H 7800 9700 50  0001 C CNN
	1    7800 9700
	0    -1   -1   0   
$EndComp
Wire Wire Line
	7500 9900 7500 9700
$Comp
L power:+3V3 #PWR0520
U 1 1
P 7500 9200
F 0 "#PWR0520" H 7500 9050 50  0001 C CNN
F 1 "+3V3" H 7515 9373 50  0000 C CNN
F 2 "" H 7500 9200 50  0001 C CNN
F 3 "" H 7500 9200 50  0001 C CNN
	1    7500 9200
	1    0    0    -1  
$EndComp
Wire Wire Line
	7500 9200 7500 9300
$Comp
L power:GND #PWR?
U 1 1
P 7500 10200
AR Path="/60EBB99E/61B953F6" Ref="#PWR?"  Part="1" 
AR Path="/602025D1/61B953F6" Ref="#PWR?"  Part="1" 
AR Path="/60482FFF/61B953F6" Ref="#PWR?"  Part="1" 
AR Path="/61744C84/61B953F6" Ref="#PWR0521"  Part="1" 
F 0 "#PWR0521" H 7500 9950 50  0001 C CNN
F 1 "GND" H 7505 10027 50  0000 C CNN
F 2 "" H 7500 10200 50  0001 C CNN
F 3 "" H 7500 10200 50  0001 C CNN
	1    7500 10200
	1    0    0    -1  
$EndComp
Wire Wire Line
	7500 10200 7500 10100
Text HLabel 3100 9700 2    50   Input ~ 0
ENC2_CH_B
Wire Wire Line
	8100 9700 7900 9700
Text Label 1750 9700 2    50   ~ 0
ENC2_CH_B_IN
$Comp
L Connector:DB9_Female_MountingHoles J502
U 1 1
P 5700 6050
F 0 "J502" H 5880 6052 50  0000 L CNN
F 1 "DB9_Female_MountingHoles" H 5880 5961 50  0000 L CNN
F 2 "Connector_Dsub:DSUB-9_Female_Horizontal_P2.77x2.84mm_EdgePinOffset7.70mm_Housed_MountingHolesOffset9.12mm" H 5700 6050 50  0001 C CNN
F 3 "https://pl.aliexpress.com/item/32972036701.html?spm=a2g0s.9042311.0.0.6c0e4c4d9D3RB7" H 5700 6050 50  0001 C CNN
	1    5700 6050
	1    0    0    -1  
$EndComp
Text Label 4250 8200 2    50   ~ 0
ENC1_CH_A_IN
Text Label 5300 6350 2    50   ~ 0
ENC2_CH_B_IN
Wire Wire Line
	5400 5650 5300 5650
Wire Wire Line
	5300 5750 5400 5750
Wire Wire Line
	5400 5850 5300 5850
Wire Wire Line
	5300 6250 5400 6250
Wire Wire Line
	5400 6350 5300 6350
Wire Wire Line
	5300 6450 5400 6450
Wire Wire Line
	5400 6050 5300 6050
Wire Wire Line
	5300 6050 5300 5950
Wire Wire Line
	5300 5950 5400 5950
Wire Wire Line
	5400 6150 5300 6150
Wire Wire Line
	5300 6150 5300 6050
Connection ~ 5300 6050
Wire Wire Line
	5300 6050 4650 6050
Wire Wire Line
	4650 6050 4650 6700
Wire Wire Line
	5700 6650 5700 6700
$Comp
L power:GND #PWR?
U 1 1
P 5700 6750
AR Path="/60EBB99E/61BF294F" Ref="#PWR?"  Part="1" 
AR Path="/602025D1/61BF294F" Ref="#PWR?"  Part="1" 
AR Path="/60482FFF/61BF294F" Ref="#PWR?"  Part="1" 
AR Path="/61744C84/61BF294F" Ref="#PWR0515"  Part="1" 
F 0 "#PWR0515" H 5700 6500 50  0001 C CNN
F 1 "GND" H 5705 6577 50  0000 C CNN
F 2 "" H 5700 6750 50  0001 C CNN
F 3 "" H 5700 6750 50  0001 C CNN
	1    5700 6750
	1    0    0    -1  
$EndComp
Wire Wire Line
	5700 6700 4650 6700
Connection ~ 5700 6700
Wire Wire Line
	5700 6700 5700 6750
Wire Wire Line
	1150 5650 2150 5650
Text Notes 3000 7850 0    50   ~ 10
ENCODER 1
Text Notes 3000 9350 0    50   ~ 10
ENCODER 2
Wire Notes Line
	1000 7400 1000 10500
Wire Notes Line
	8700 10500 8700 7400
Text Notes 1250 5450 0    50   ~ 10
DB9 - Cruise Control
Text Notes 4650 5450 0    50   ~ 10
DB9 - Encoders
Wire Notes Line
	1000 5300 1000 7000
Wire Notes Line
	1000 7000 3700 7000
Wire Notes Line
	3700 7000 3700 5300
Wire Notes Line
	3700 5300 1000 5300
Wire Notes Line
	4500 5300 4500 7000
Wire Notes Line
	4500 7000 6950 7000
Wire Notes Line
	6950 7000 6950 5300
Wire Notes Line
	6950 5300 4500 5300
$Comp
L Device:R_Small R?
U 1 1
P 2000 9700
AR Path="/5FAC00ED/61C99B32" Ref="R?"  Part="1" 
AR Path="/60EBB99E/61C99B32" Ref="R?"  Part="1" 
AR Path="/602025D1/61C99B32" Ref="R?"  Part="1" 
AR Path="/60482FFF/61C99B32" Ref="R?"  Part="1" 
AR Path="/61744C84/61C99B32" Ref="R502"  Part="1" 
F 0 "R502" V 2050 9800 50  0000 L CNN
F 1 "0" V 2050 9500 50  0000 L CNN
F 2 "Resistor_SMD:R_0402_1005Metric" H 2000 9700 50  0001 C CNN
F 3 "~" H 2000 9700 50  0001 C CNN
	1    2000 9700
	0    -1   -1   0   
$EndComp
Wire Wire Line
	2100 9700 2500 9700
$Comp
L Device:R_Small R?
U 1 1
P 2000 8200
AR Path="/5FAC00ED/61CAB4D3" Ref="R?"  Part="1" 
AR Path="/60EBB99E/61CAB4D3" Ref="R?"  Part="1" 
AR Path="/602025D1/61CAB4D3" Ref="R?"  Part="1" 
AR Path="/60482FFF/61CAB4D3" Ref="R?"  Part="1" 
AR Path="/61744C84/61CAB4D3" Ref="R501"  Part="1" 
F 0 "R501" V 2050 8300 50  0000 L CNN
F 1 "0" V 2050 8000 50  0000 L CNN
F 2 "Resistor_SMD:R_0402_1005Metric" H 2000 8200 50  0001 C CNN
F 3 "~" H 2000 8200 50  0001 C CNN
	1    2000 8200
	0    -1   -1   0   
$EndComp
Wire Wire Line
	2100 8200 2500 8200
$Comp
L Device:R_Small R?
U 1 1
P 4500 8200
AR Path="/5FAC00ED/61CD69B3" Ref="R?"  Part="1" 
AR Path="/60EBB99E/61CD69B3" Ref="R?"  Part="1" 
AR Path="/602025D1/61CD69B3" Ref="R?"  Part="1" 
AR Path="/60482FFF/61CD69B3" Ref="R?"  Part="1" 
AR Path="/61744C84/61CD69B3" Ref="R510"  Part="1" 
F 0 "R510" V 4550 8300 50  0000 L CNN
F 1 "0" V 4550 8000 50  0000 L CNN
F 2 "Resistor_SMD:R_0402_1005Metric" H 4500 8200 50  0001 C CNN
F 3 "~" H 4500 8200 50  0001 C CNN
	1    4500 8200
	0    -1   -1   0   
$EndComp
$Comp
L Device:R_Small R?
U 1 1
P 4450 9700
AR Path="/5FAC00ED/61D09BB3" Ref="R?"  Part="1" 
AR Path="/60EBB99E/61D09BB3" Ref="R?"  Part="1" 
AR Path="/602025D1/61D09BB3" Ref="R?"  Part="1" 
AR Path="/60482FFF/61D09BB3" Ref="R?"  Part="1" 
AR Path="/61744C84/61D09BB3" Ref="R509"  Part="1" 
F 0 "R509" V 4500 9800 50  0000 L CNN
F 1 "0" V 4500 9500 50  0000 L CNN
F 2 "Resistor_SMD:R_0402_1005Metric" H 4450 9700 50  0001 C CNN
F 3 "~" H 4450 9700 50  0001 C CNN
	1    4450 9700
	0    -1   -1   0   
$EndComp
$Comp
L Device:R_Small R?
U 1 1
P 7000 8200
AR Path="/5FAC00ED/61D0F6A1" Ref="R?"  Part="1" 
AR Path="/60EBB99E/61D0F6A1" Ref="R?"  Part="1" 
AR Path="/602025D1/61D0F6A1" Ref="R?"  Part="1" 
AR Path="/60482FFF/61D0F6A1" Ref="R?"  Part="1" 
AR Path="/61744C84/61D0F6A1" Ref="R518"  Part="1" 
F 0 "R518" V 7050 8300 50  0000 L CNN
F 1 "0" V 7050 8000 50  0000 L CNN
F 2 "Resistor_SMD:R_0402_1005Metric" H 7000 8200 50  0001 C CNN
F 3 "~" H 7000 8200 50  0001 C CNN
	1    7000 8200
	0    -1   -1   0   
$EndComp
$Comp
L Device:R_Small R?
U 1 1
P 7000 9700
AR Path="/5FAC00ED/61D14FF4" Ref="R?"  Part="1" 
AR Path="/60EBB99E/61D14FF4" Ref="R?"  Part="1" 
AR Path="/602025D1/61D14FF4" Ref="R?"  Part="1" 
AR Path="/60482FFF/61D14FF4" Ref="R?"  Part="1" 
AR Path="/61744C84/61D14FF4" Ref="R519"  Part="1" 
F 0 "R519" V 7050 9800 50  0000 L CNN
F 1 "0" V 7050 9500 50  0000 L CNN
F 2 "Resistor_SMD:R_0402_1005Metric" H 7000 9700 50  0001 C CNN
F 3 "~" H 7000 9700 50  0001 C CNN
	1    7000 9700
	0    -1   -1   0   
$EndComp
Wire Wire Line
	6750 8200 6900 8200
Wire Wire Line
	7100 8200 7500 8200
Wire Wire Line
	7100 9700 7500 9700
Wire Wire Line
	6900 9700 6750 9700
Wire Wire Line
	4550 9700 5000 9700
Wire Wire Line
	4600 8200 5000 8200
Wire Wire Line
	4400 8200 4250 8200
Wire Wire Line
	4250 9700 4350 9700
Wire Wire Line
	1900 9700 1750 9700
Wire Wire Line
	1900 8200 1750 8200
Wire Notes Line
	1000 10500 8700 10500
Wire Notes Line
	1000 7400 8700 7400
Text HLabel 5400 3100 0    50   Input ~ 0
PWM_EN_ENGINE
$Comp
L Device:R_Small R508
U 1 1
P 3000 1500
F 0 "R508" H 3059 1546 50  0000 L CNN
F 1 "1k" H 3059 1455 50  0000 L CNN
F 2 "Resistor_SMD:R_0402_1005Metric" H 3000 1500 50  0001 C CNN
F 3 "~" H 3000 1500 50  0001 C CNN
	1    3000 1500
	1    0    0    -1  
$EndComp
Wire Wire Line
	3000 1800 3000 2000
Wire Wire Line
	3650 1700 3550 1700
Wire Wire Line
	3550 1700 3550 1300
Wire Wire Line
	2300 1300 3000 1300
Wire Wire Line
	3650 1800 3000 1800
Wire Wire Line
	3000 1600 3000 1800
Connection ~ 3000 1800
Wire Wire Line
	3000 1400 3000 1300
Connection ~ 3000 1300
Wire Wire Line
	3000 1300 3550 1300
Text Label 2050 5850 2    50   ~ 0
OUT1_ENGINE
Text Label 2050 6250 2    50   ~ 0
OUT2_ELECTRO_CLUTCH
Wire Wire Line
	2150 5850 2050 5850
Wire Wire Line
	2150 6050 2050 6050
Wire Wire Line
	2150 6250 2050 6250
Wire Wire Line
	2150 6450 2050 6450
Wire Wire Line
	1150 6350 2150 6350
Connection ~ 1150 6350
Wire Wire Line
	1150 6350 1150 6700
Wire Wire Line
	1150 6150 2150 6150
Connection ~ 1150 6150
Wire Wire Line
	1150 6150 1150 6350
Wire Wire Line
	1150 5950 2150 5950
Connection ~ 1150 5950
Wire Wire Line
	1150 5950 1150 6150
Text Label 5300 6450 2    50   ~ 0
ENC2_CH_A_IN
Text Label 5300 6250 2    50   ~ 0
ENC2_BUTTON_IN
Text Label 5300 5750 2    50   ~ 0
ENC1_CH_B_IN
Text Label 5300 5850 2    50   ~ 0
ENC1_BUTTON_IN
Wire Wire Line
	1150 5750 2150 5750
Wire Wire Line
	1150 5650 1150 5750
Wire Wire Line
	1150 5750 1150 5950
Connection ~ 1150 5750
$EndSCHEMATC
